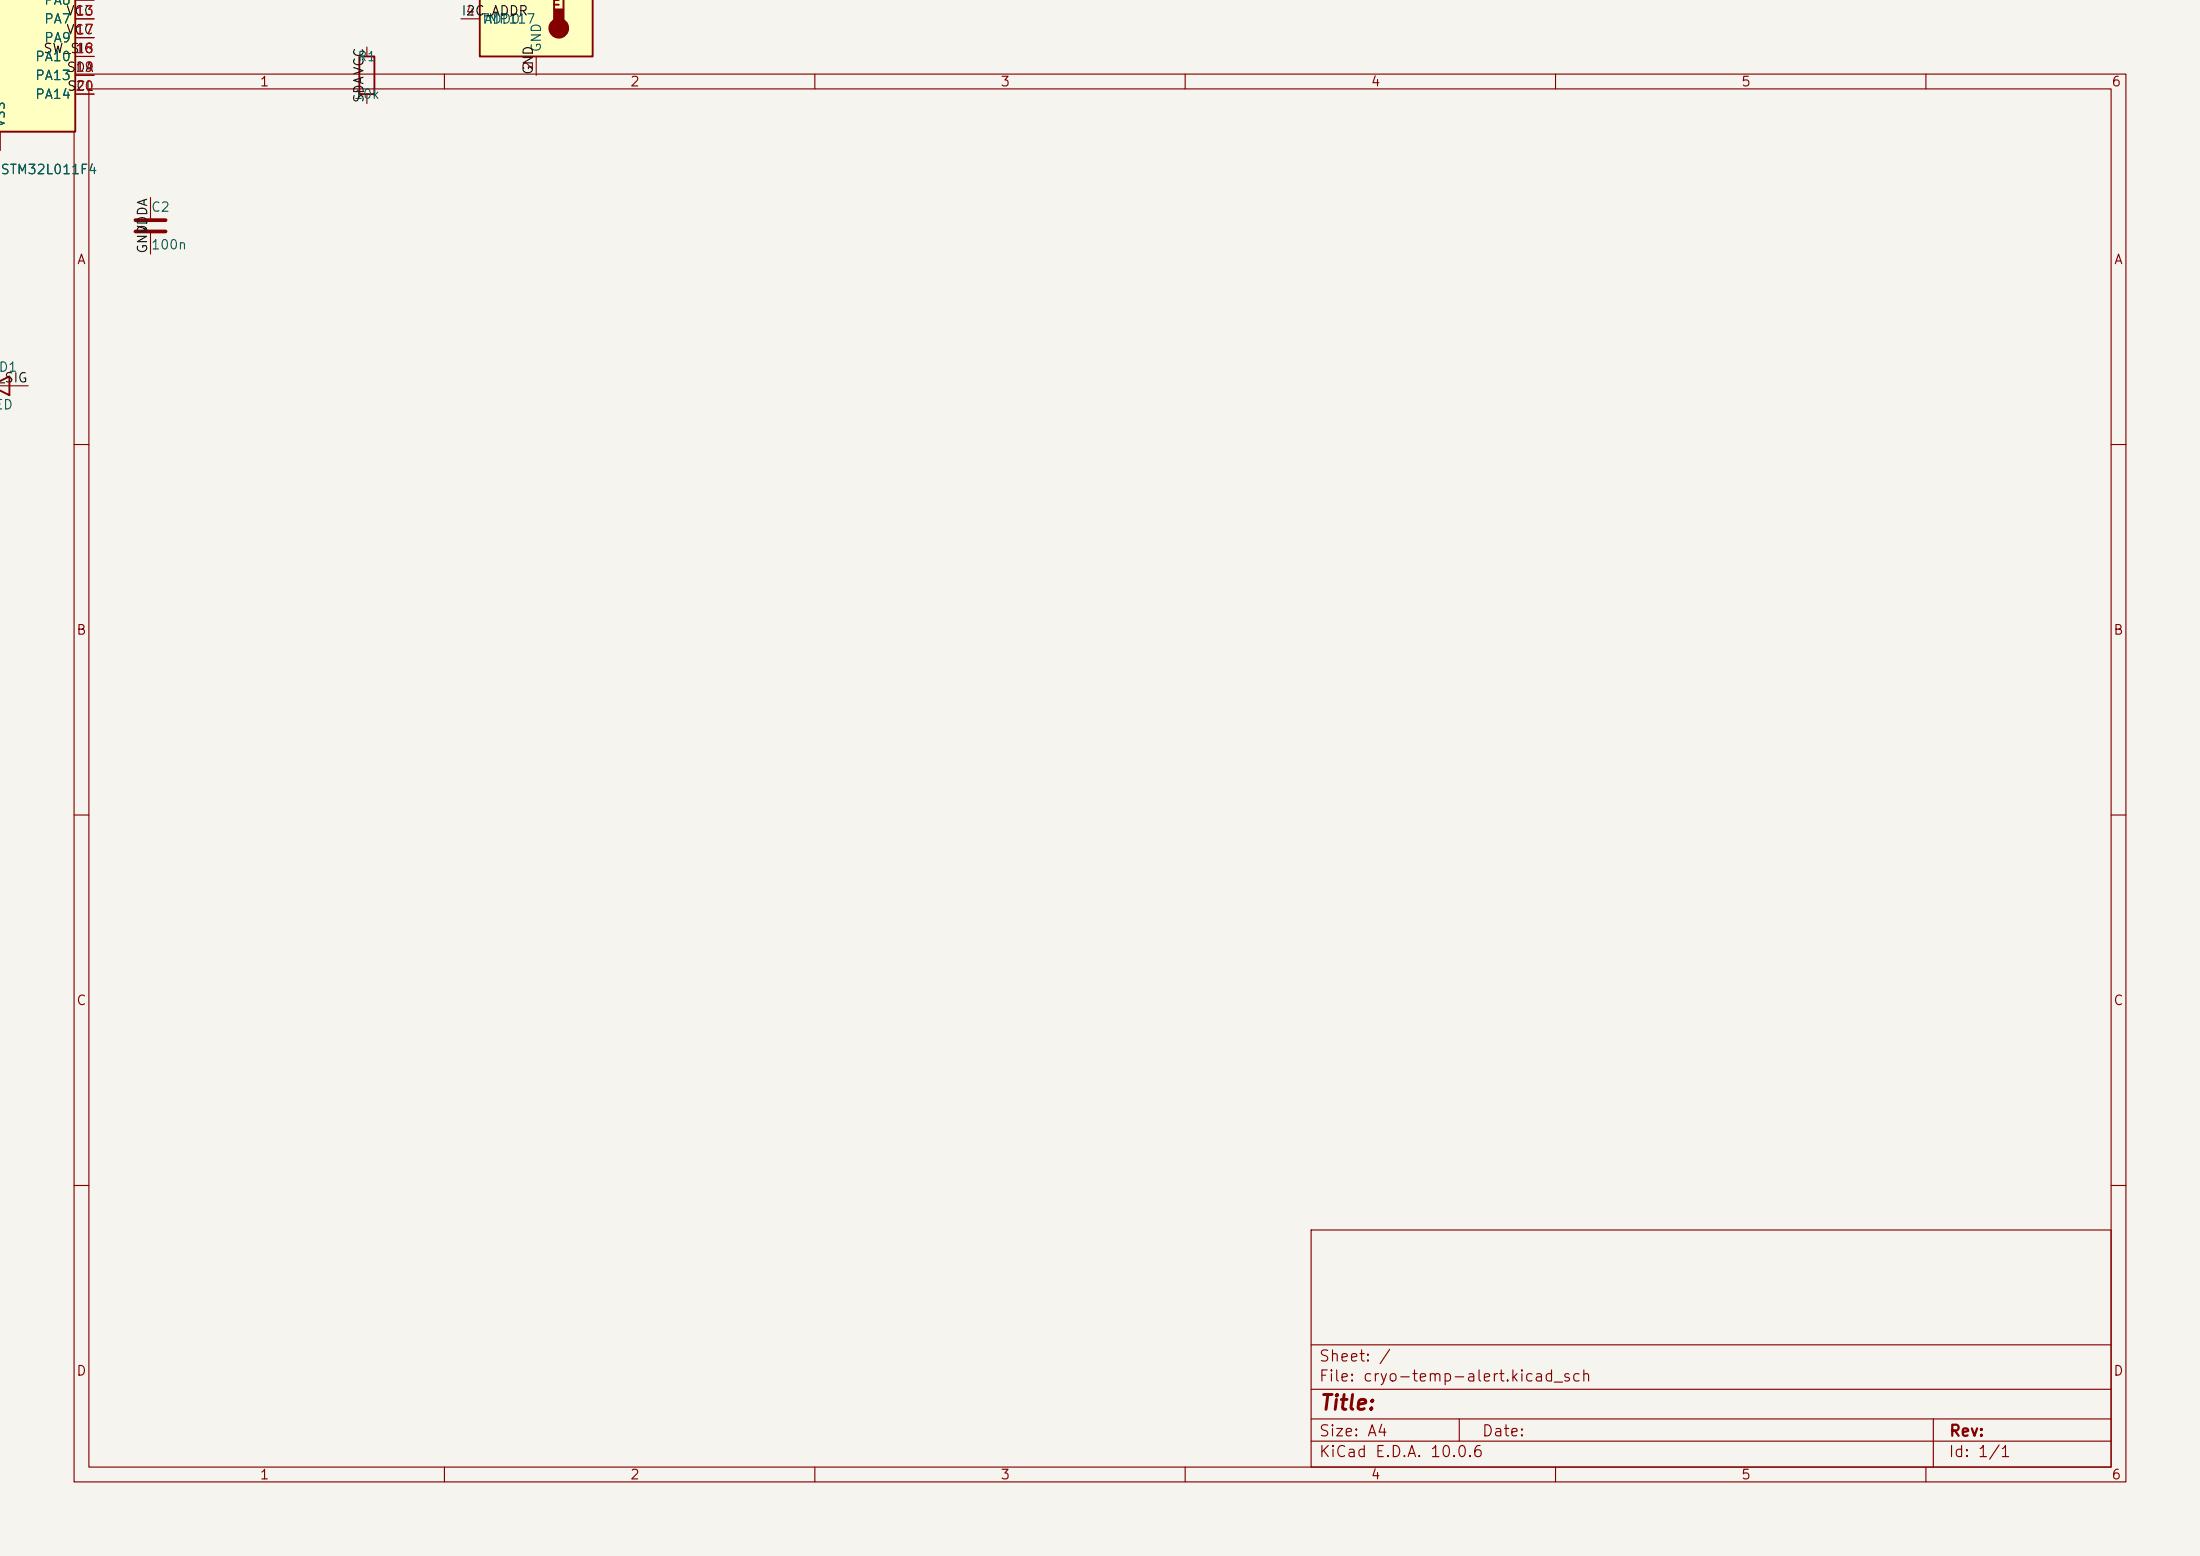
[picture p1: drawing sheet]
<svg xmlns="http://www.w3.org/2000/svg" width="297mm" height="210mm" viewBox="0 0 297 210" stroke-linecap="round" stroke-linejoin="round" font-family="sans-serif">
<path d="M0 0h297v210h-297z" fill="#f5f4ef" stroke="#f5f4ef" stroke-width=".14"/>
<g fill="none" stroke="#840000" stroke-width=".15">
<path d="M10 10h277v190h-277zM12 12h273v186h-273zM60 10v2M110 10v2M160 10v2M210 10v2M260 10v2M10 60h2M285 60h2M10 110h2M285 110h2M10 160h2"/>
<path d="M177 166h108v32h-108zM285 160h2M60 198v2M110 198v2M160 198v2M177 194.5h108M177 191.5h108M177 187.5h108M177 181.5h108M197 191.5v3M210 198v2M260 198v2"/>
<path d="M261 191.5v6.5"/>
</g>
<path d="M-.1 -.1h10.3v17.9h-10.3z" fill="#ffffc2"/>
<path d="M10.2 -.1v17.9h-10.3M48.5 7.6h2v5.1h-2z" fill="none" stroke="#840000" stroke-width=".25"/>
<path d="M0 17.8v2.5M10.2 0h2.5M10.2 2.5h2.5M10.2 5.1h2.5M10.2 7.6h2.5M10.2 10.2h2.5M10.2 12.7h2.5M49.5 6.4v1.2M49.5 12.7v1.3" fill="none" stroke="#840000" stroke-width=".15"/>
<path d="M64.8 -.1h15.2v7.7h-15.2z" fill="#ffffc2"/>
<path d="M64.8 0v7.6h15.2v-7.6M74.8 -.1v1.4M76.1 -.1v1.4M74.8 0h.6M74.8 .6h.6M-.1 51.5l1.4-.7v2.5l-1.4-.6" fill="none" stroke="#840000" stroke-width=".25"/>
<g fill="#840000" stroke="#840000" stroke-width=".25">
<path d="M74.8 1.3h1.3v1.9h-1.3z"/>
<circle cx="75.4" cy="3.8" r="1.27"/>
</g>
<path d="M0 17.8v2.5M10.2 2.5h2.5M10.2 0h2.5M10.2 5.1h2.5M10.2 7.6h2.5M10.2 10.2h2.5M10.2 12.7h2.5M62.2 2.5h2.6M72.4 7.6v2.6M20.3 26.7v2.8M20.3 31.5v2.8M-.1 52.1h3.9" fill="none" stroke="#840000" stroke-width=".15"/>
<path d="M18.3 29.7h4.1M18.3 31.2h4.1" fill="none" stroke="#840000" stroke-width=".51"/>
<text font-size="2" fill="#840000" x="178" y="190.8">Title:</text>
<g font-size="1.5" fill="#840000">
<text x="178" y="184.1">Sheet: /</text>
<text x="178" y="186.8">File: cryo-temp-alert.kicad_sch</text>
<text x="178" y="197">KiCad E.D.A. 10.0.6</text>
<text x="178" y="194.2">Size: A4</text>
<text x="200" y="194.2">Date:</text>
<text x="263" y="197">Id: 1/1</text>
<text x="263" y="194.2">Rev:</text>
</g>
<g font-size="1.3" fill="#0f0f0f">
<text x="8.6" y="-.1">GND</text>
<text x="8.8" y="5">VCC</text>
<text x="8.8" y="2.4">VCC</text>
<text x="62.2" y="2.4">I2C_ADDR</text>
<text x="5.8" y="7.5">SW_SIG</text>
<text x="8.9" y="10">SDA</text>
<text x="72.3" y="10.2" transform="rotate(-90 72.3 10.2)">GND</text>
<text x="9" y="12.6">SCL</text>
<text x="49.4" y="14" transform="rotate(-90 49.4 14)">SDAVCC</text>
<text x="-.1" y="20.3" transform="rotate(-90 -.1 20.3)">GND</text>
<text x="20.2" y="34.3" transform="rotate(-90 20.2 34.3)">GND</text>
<text x="20.2" y="31.6" transform="rotate(-90 20.2 31.6)">VDDA</text>
<text x="-.5" y="51.9">_SIG</text>
</g>
<g font-size="1.3" fill="#a90000">
<text x="10.1" y="-.1">12</text>
<text x="10.1" y="2.4">13</text>
<text x="10.1" y="4.9">17</text>
<text x="62.8" y="2.4">4</text>
<text x="10.1" y="7.5">18</text>
<text x="10.1" y="10">19</text>
<text x="72.3" y="9.6" transform="rotate(-90 72.3 9.6)">2</text>
<text x="10.1" y="12.6">20</text>
<text x="-.1" y="20.4" transform="rotate(-90 -.1 20.4)">15</text>
</g>
<g font-size="1.3" fill="#006464">
<text x="5.9" y="1">PA6</text>
<text x="5.9" y="3.5">PA7</text>
<text x="64.8" y="3.5">TMP117</text>
<text x="65.3" y="3.5">ADD0</text>
<text x="4.6" y="8.6">PA10</text>
<text x="4.6" y="11.1">PA13</text>
<text x="5.9" y="6">PA9</text>
<text x="48.2" y="8.6">R1</text>
<text x="73.4" y="7.1" transform="rotate(-90 73.4 7.1)">GND</text>
<text x="1" y="17.3" transform="rotate(-90 1 17.3)">VSS</text>
<text x="4.6" y="13.7">PA14</text>
<text x="47.7" y="13.7">10k</text>
<text x="0" y="23.8">STM32L011F4</text>
<text x="20.3" y="28.9">C2</text>
<text x="20.3" y="34">100n</text>
<text x="-.3" y="50.5">D1</text>
<text x="-.8" y="55.6">ED</text>
</g>
<g font-size="1.3" fill="#840000">
<text x="35" y="12">1</text>
<text x="85" y="12">2</text>
<text x="135" y="12">3</text>
<text x="185" y="12">4</text>
<text x="235" y="12">5</text>
<text x="285" y="12">6</text>
<text x="10.3" y="36">A</text>
<text x="285.3" y="36">A</text>
<text x="10.2" y="86">B</text>
<text x="285.2" y="86">B</text>
<text x="10.2" y="136">C</text>
<text x="285.2" y="136">C</text>
<text x="10.2" y="186">D</text>
<text x="285.2" y="186">D</text>
<text x="35" y="200">1</text>
<text x="85" y="200">2</text>
<text x="135" y="200">3</text>
<text x="185" y="200">4</text>
<text x="235" y="200">5</text>
<text x="285" y="200">6</text>
</g>
</svg>
